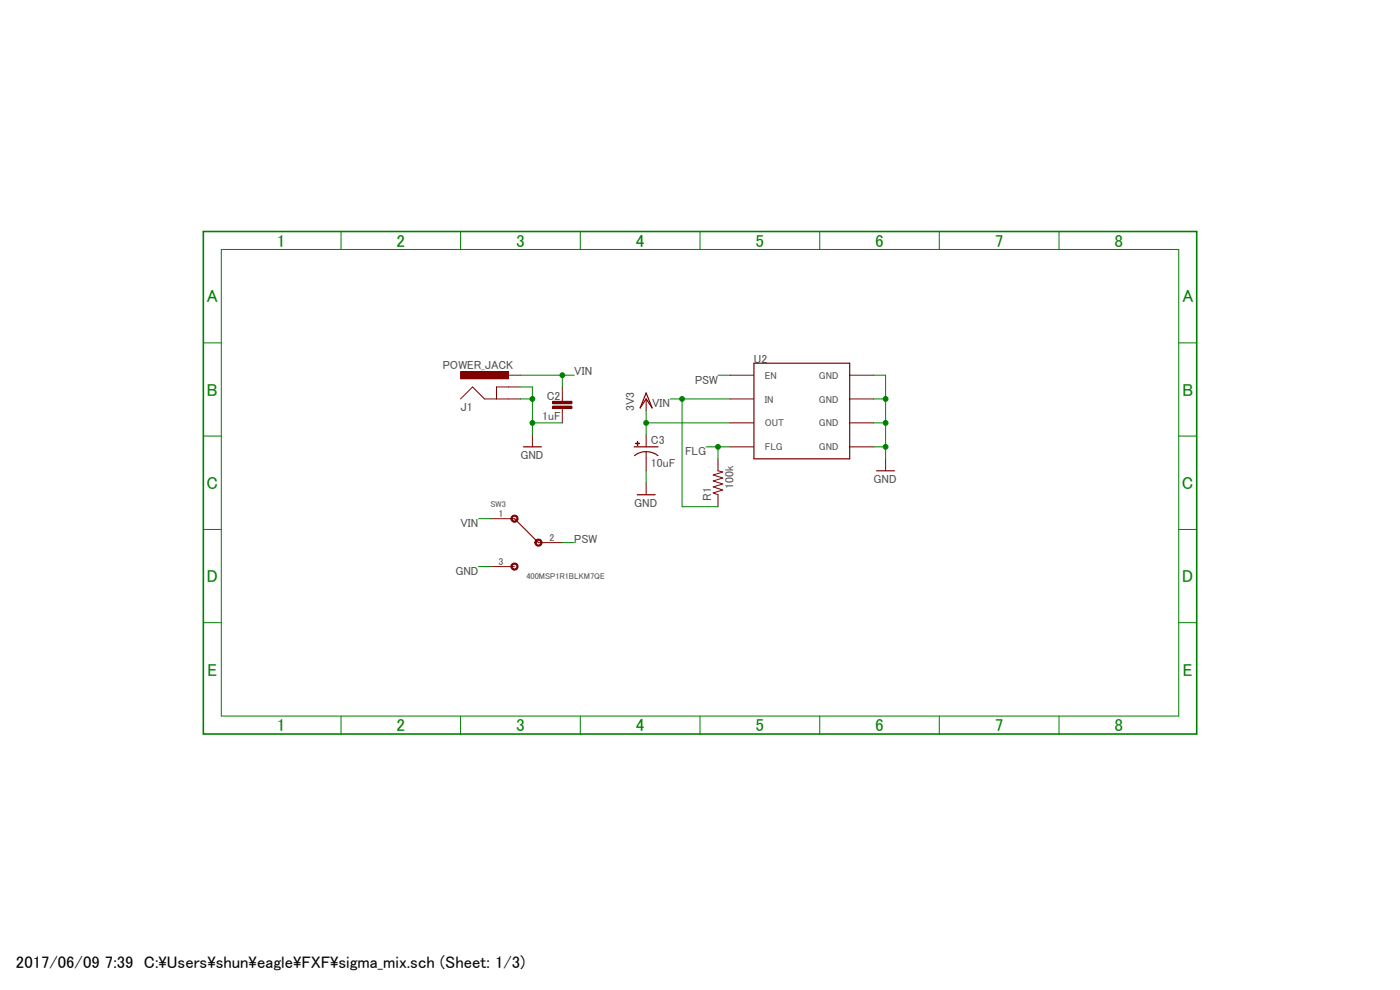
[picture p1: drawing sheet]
<svg xmlns="http://www.w3.org/2000/svg" width="297mm" height="210mm" viewBox="0 0 297 210" stroke-linecap="round" stroke-linejoin="round" font-family="sans-serif">
<path d="M42.8 48.8l211.4 107.3M254.2 48.8l-211.4 107.3" fill="none" stroke="#fff" stroke-width=".21"/>
<path d="M111 94.8h3.9M109.1 110l5.1 5.1" fill="none" stroke="#800000" stroke-width=".25"/>
<path d="M112.9 92.2v2.6M104.1 110h5M114.2 115.1h5.1M104.1 120.2h5" fill="none" stroke="#800000" stroke-width=".21"/>
<path d="M108.7 109.4a.77 .77 0 0 1 1.2 .3 .77 .77 0 0 1-.6 1.1 .77 .77 0 0 1-.9-.8h.2a.51 .51 0 0 1 .6-.6 .51 .51 0 0 1 .4 .8 .51 .51 0 0 1-.9 0l-.1-.2h-.2z" fill-rule="evenodd" fill="#800000"/>
<path d="M108.7 109.4a.77 .77 0 0 1 1.2 .3 .77 .77 0 0 1-.6 1.1 .77 .77 0 0 1-.9-.8h.2a.51 .51 0 0 1 .6-.6 .51 .51 0 0 1 .4 .8 .51 .51 0 0 1-.9 0l-.1-.2h-.2z" fill="none" stroke="#800000" stroke-width=".21"/>
<path d="M108.5 119.8a.77 .77 0 0 1 1.2-.2 .77 .77 0 0 1-.3 1.3 .77 .77 0 0 1-1-.7h.2a.51 .51 0 0 1 .6-.6 .51 .51 0 0 1 .4 .8 .51 .51 0 0 1-.9 0l-.1-.2h-.2z" fill-rule="evenodd" fill="#800000"/>
<path d="M108.5 119.8a.77 .77 0 0 1 1.2-.2 .77 .77 0 0 1-.3 1.3 .77 .77 0 0 1-1-.7h.2a.51 .51 0 0 1 .6-.6 .51 .51 0 0 1 .4 .8 .51 .51 0 0 1-.9 0l-.1-.2h-.2z" fill="none" stroke="#800000" stroke-width=".21"/>
<path d="M113.5 114.7a.77 .77 0 0 1 1.3-.1 .77 .77 0 0 1-.3 1.2 .77 .77 0 0 1-1-.7h.2a.51 .51 0 0 1 .6-.5 .51 .51 0 0 1 .4 .7 .51 .51 0 0 1-.8 .2l-.2-.4h-.2z" fill-rule="evenodd" fill="#800000"/>
<path d="M97.7 84.6l2.5-2.5 2.6 2.5h5.1M107.9 82.1h-2.6v2.5M113.5 114.7a.77 .77 0 0 1 1.3-.1 .77 .77 0 0 1-.3 1.2 .77 .77 0 0 1-1-.7h.2a.51 .51 0 0 1 .6-.5 .51 .51 0 0 1 .4 .7 .51 .51 0 0 1-.8 .2l-.2-.4h-.2z" fill="none" stroke="#800000" stroke-width=".21"/>
<path d="M97.7 78.8h10.2v1.5h-10.2z" fill-rule="evenodd" fill="#800000"/>
<g fill="none" stroke="#800000" stroke-width=".21">
<path d="M97.7 78.8h10.2v1.5h-10.2zM107.9 79.6h2.5M154.9 79.6h5M180.3 79.6h5M107.9 82.1h2.5M107.9 84.6h2.5M137.1 95.8v1.5M154.9 84.6h5M154.9 89.7h5M154.9 94.8h5M180.3 84.6h5M180.3 89.7h5"/>
<path d="M180.3 94.8h5M187.9 97.3v2.6"/>
</g>
<path d="M159.9 77h20.4v20.3h-20.4zM134.5 94.8h5.1M134.6 96.6a4 4 0 0 1 5 0M186 99.9h3.7" fill="none" stroke="#800000" stroke-width=".25"/>
<path d="M134.8 94l.9 .1z" fill-rule="evenodd" fill="#800000"/>
<path d="M134.8 94l.9 .1z" fill="none" stroke="#800000" stroke-width=".21"/>
<path d="M135.2 93.6l.1 .9z" fill-rule="evenodd" fill="#800000"/>
<path d="M119.3 84.6v.5M119.3 86.7v.5M135.2 93.6l.1 .9zM137.1 84.6v2.6M137.1 92.2v2.6M137.1 97.3v2.6M152.3 97.3v2.6l1 .2-2 .7 2 .6-2 .6 2 .7-2 .6 2 .6-2 .7 1 .3v2.6M137.1 102.4v2.5" fill="none" stroke="#800000" stroke-width=".21"/>
<path d="M137.1 83.4l1.2 3.1-1.2-1.9-1.3 1.9zM135.2 104.9h3.8" fill="none" stroke="#800000" stroke-width=".25"/>
<path d="M117.3 86.1h4v.6h-4z" fill-rule="evenodd" fill="#800000"/>
<path d="M117.3 86.1h4v.6h-4z" fill="none" stroke="#800000" stroke-width=".21"/>
<path d="M117.3 85.1h4v.5h-4z" fill-rule="evenodd" fill="#800000"/>
<path d="M117.3 85.1h4v.5h-4zM119.3 82.1v2.5M119.3 87.2v2.5" fill="none" stroke="#800000" stroke-width=".21"/>
<path d="M43.1 49.1h210.8v106.6h-210.8z" fill="none" stroke="#008000" stroke-width=".34"/>
<g fill="none" stroke="#008000" stroke-width=".21">
<path d="M46.9 52.9h203.2v99h-203.2zM72.3 49.1v3.8M97.7 49.1v3.8M123.1 49.1v3.8M148.5 49.1v3.8M173.9 49.1v3.8M199.3 49.1v3.8M224.7 49.1v3.8M43.1 72.7h3.8M250.1 72.7h3.8M43.1 92.5h3.8M110.4 84.6h2.5"/>
<path d="M110.4 82.1h2.5v10.1M250.1 92.5h3.8M43.1 112.3h3.8M250.1 112.3h3.8M43.1 132.1h3.8M101.5 120.2h2.6M250.1 132.1h3.8M72.3 151.9v3.8M97.7 151.9v3.8M123.1 151.9v3.8M148.5 151.9v3.8M173.9 151.9v3.8"/>
<path d="M199.3 151.9v3.8M224.7 151.9v3.8"/>
</g>
<circle cx="112.9" cy="84.6" r=".51" fill="#008000"/>
<g fill="none" stroke="#008000" stroke-width=".21">
<path d="M112.9 89.7h6.4"/>
<circle cx="112.9" cy="84.6" r=".51"/>
</g>
<circle cx="112.9" cy="89.7" r=".51" fill="#008000"/>
<g fill="none" stroke="#008000" stroke-width=".21">
<path d="M185.3 79.6h2.6v17.7M185.3 84.6h2.6M185.3 89.7h2.6M185.3 94.8h2.6"/>
<circle cx="112.9" cy="89.7" r=".51"/>
</g>
<circle cx="187.9" cy="84.6" r=".51" fill="#008000"/>
<circle cx="187.9" cy="84.6" r=".51" fill="none" stroke="#008000" stroke-width=".21"/>
<circle cx="187.9" cy="89.7" r=".51" fill="#008000"/>
<circle cx="187.9" cy="89.7" r=".51" fill="none" stroke="#008000" stroke-width=".21"/>
<circle cx="187.9" cy="94.8" r=".51" fill="#008000"/>
<g fill="none" stroke="#008000" stroke-width=".21">
<path d="M137.1 87.2v5M137.1 99.9v2.5M137.1 89.7h17.8"/>
<circle cx="187.9" cy="94.8" r=".51"/>
</g>
<circle cx="137.1" cy="89.7" r=".51" fill="#008000"/>
<g fill="none" stroke="#008000" stroke-width=".21">
<path d="M110.4 79.6h11.4M119.3 79.6v2.5M101.5 110h2.6"/>
<circle cx="137.1" cy="89.7" r=".51"/>
</g>
<circle cx="119.3" cy="79.6" r=".51" fill="#008000"/>
<g fill="none" stroke="#008000" stroke-width=".21">
<path d="M142.2 84.6h12.7M144.7 84.6v22.9h7.6"/>
<circle cx="119.3" cy="79.6" r=".51"/>
</g>
<circle cx="144.7" cy="84.6" r=".51" fill="#008000"/>
<g fill="none" stroke="#008000" stroke-width=".21">
<path d="M152.3 79.6h2.6M149.8 94.8h5.1M152.3 94.8v2.5M119.3 115.1h2.5"/>
<circle cx="144.7" cy="84.6" r=".51"/>
</g>
<circle cx="152.3" cy="94.8" r=".51" fill="#008000"/>
<circle cx="152.3" cy="94.8" r=".51" fill="none" stroke="#008000" stroke-width=".21"/>
<g font-size="3.7" fill="#008000">
<text x="58.7" y="52.3">1</text>
<text x="84.1" y="52.3">2</text>
<text x="109.5" y="52.3">3</text>
<text x="134.9" y="52.3">4</text>
<text x="160.3" y="52.3">5</text>
<text x="185.7" y="52.3">6</text>
<text x="211" y="52.3">7</text>
<text x="236.4" y="52.3">8</text>
<text x="43.9" y="64.1">A</text>
<text x="250.8" y="64.1">A</text>
<text x="43.9" y="83.9">B</text>
<text x="250.8" y="83.9">B</text>
<text x="43.8" y="103.7">C</text>
<text x="250.7" y="103.7">C</text>
<text x="43.9" y="123.5">D</text>
<text x="250.8" y="123.5">D</text>
<text x="44" y="143.3">E</text>
<text x="251" y="143.3">E</text>
<text x="58.7" y="155.1">1</text>
<text x="84.1" y="155.1">2</text>
<text x="109.5" y="155.1">3</text>
<text x="134.9" y="155.1">4</text>
<text x="160.3" y="155.1">5</text>
<text x="185.7" y="155.1">6</text>
<text x="211" y="155.1">7</text>
<text x="236.4" y="155.1">8</text>
</g>
<g font-size="3.6">
<text x="3.4" y="205.4">2017/06/09</text>
<text x="22.3" y="205.4">7:39 C:\Users\shun\eagle\FXF\sigma_mix.sch (Sheet: 1/3)</text>
</g>
<g font-size="2.5" fill="#505050">
<text x="159.9" y="77">U2</text>
<text x="93.9" y="78.3">POWER_JACK</text>
<text x="121.8" y="79.6">VIN</text>
<text x="147.4" y="81.4">PSW</text>
<text x="97.7" y="87.2">J1</text>
<text x="115" y="89.2">1uF</text>
<text x="116" y="84.8">C2</text>
<text x="134.5" y="87.2" transform="rotate(-90 134.5 87.2)">3V3</text>
<text x="138.3" y="86.4">VIN</text>
<text x="138.1" y="94.1">C3</text>
<text x="110.4" y="97.3">GND</text>
<text x="138.1" y="99">10uF</text>
<text x="145.4" y="96.6">FLG</text>
<text x="134.5" y="107.5">GND</text>
<text x="150.8" y="106.2" transform="rotate(-90 150.8 106.2)">R1</text>
<text x="155.6" y="103.7" transform="rotate(-90 155.6 103.7)">100k</text>
<text x="185.3" y="102.4">GND</text>
<text x="97.7" y="111.8">VIN</text>
<text x="121.8" y="115.1">PSW</text>
<text x="96.6" y="122">GND</text>
</g>
<g font-size="2.1" fill="#505050">
<text x="162.3" y="80.3">EN</text>
<text x="173.7" y="80.3">GND</text>
<text x="162.3" y="85.4">IN</text>
<text x="173.7" y="85.4">GND</text>
<text x="162.3" y="90.5">OUT</text>
<text x="162.3" y="95.5">FLG</text>
<text x="173.7" y="95.5">GND</text>
<text x="173.7" y="90.5">GND</text>
<text x="105.7" y="109.7">1</text>
<text x="105.7" y="119.8">3</text>
<text x="116.5" y="114.7">2</text>
</g>
<g font-size="1.8" fill="#505050">
<text x="104.1" y="107.5">SW3</text>
<text x="111.7" y="122.7">400MSP1R1BLKM7QE</text>
</g>
</svg>
